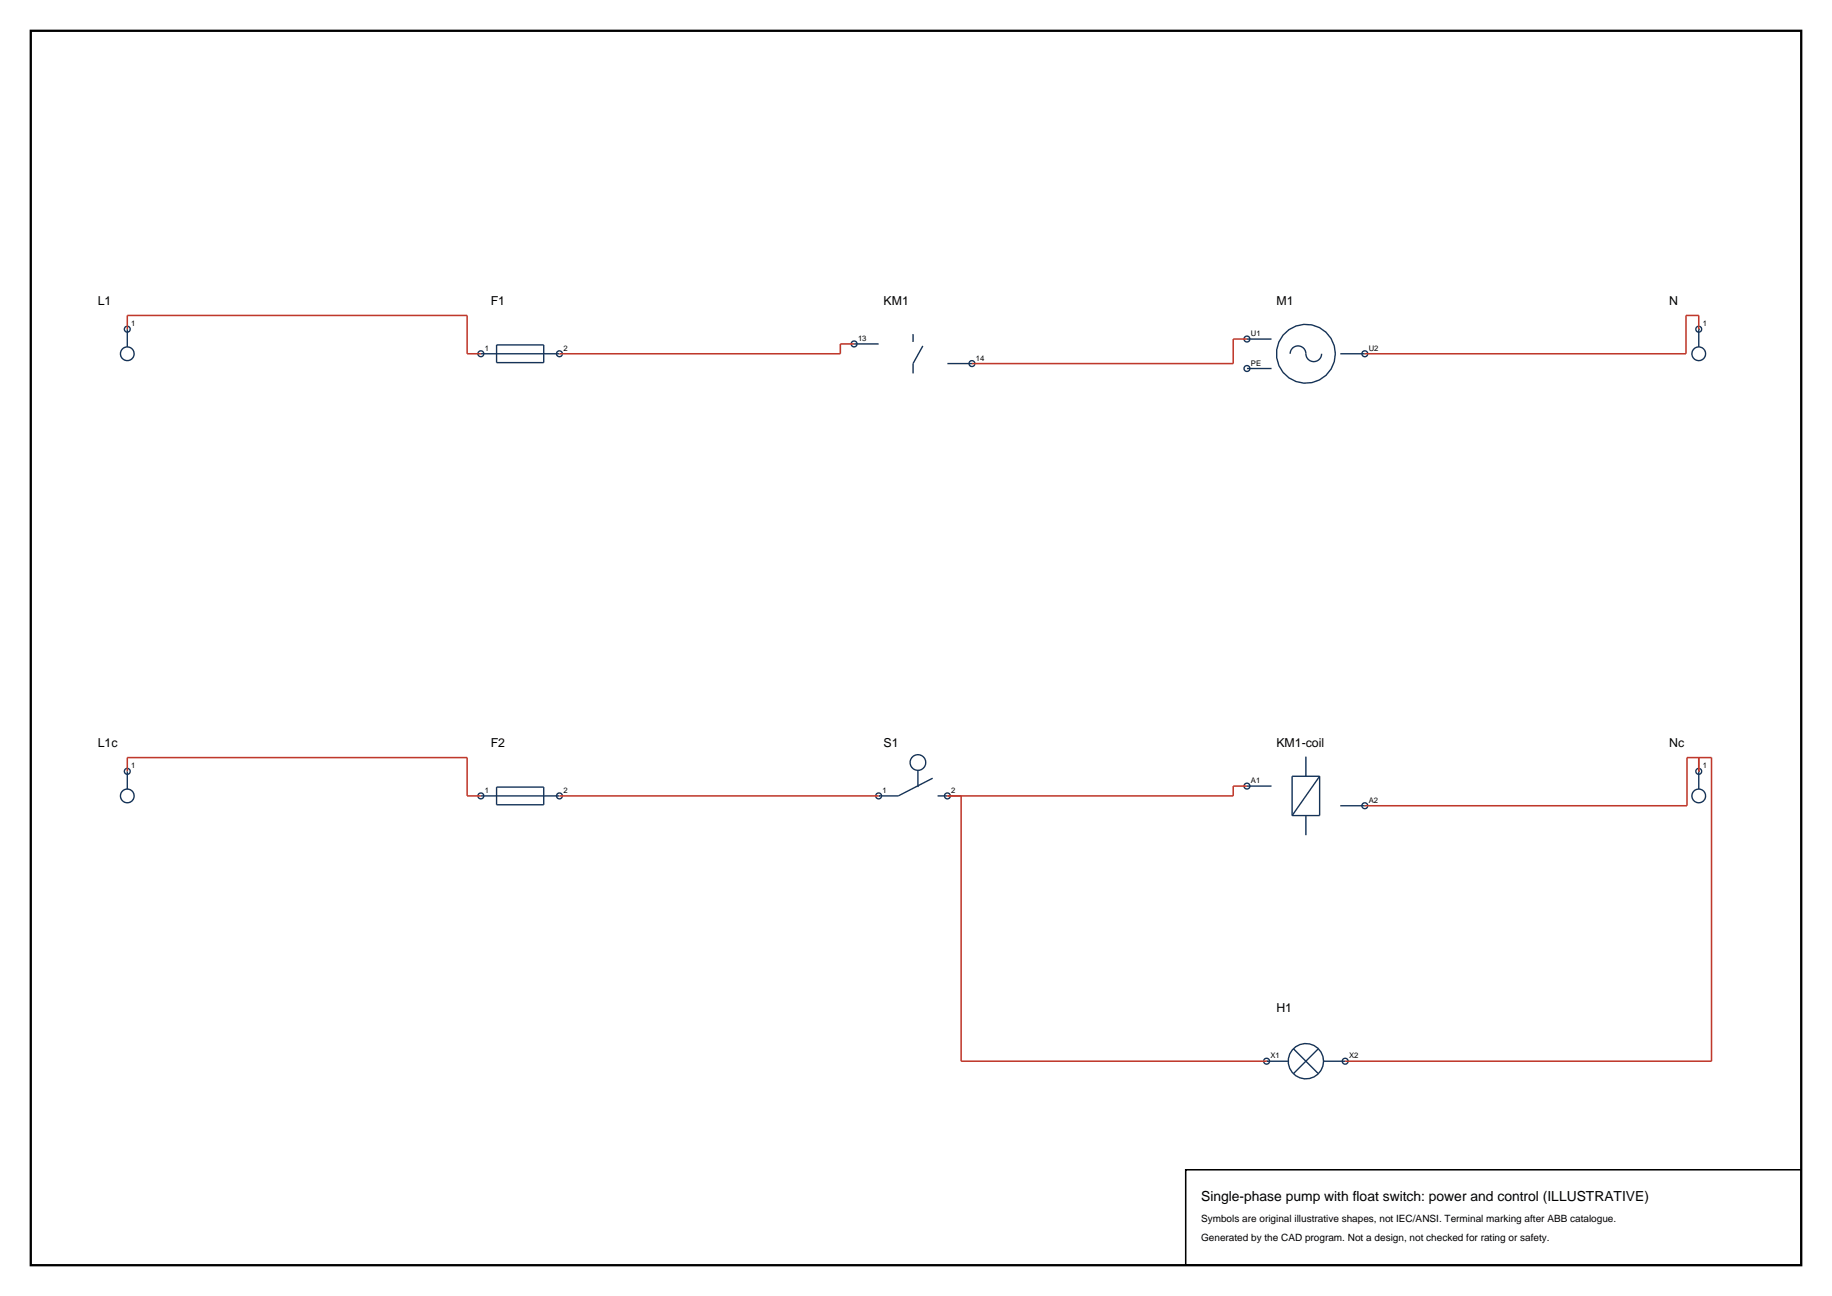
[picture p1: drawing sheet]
<svg xmlns="http://www.w3.org/2000/svg" width="420mm" height="297mm" viewBox="0 0 420 297" stroke-linecap="round" stroke-linejoin="round" font-family="sans-serif">
<path d="M7.1 7.1h405.8v282.8h-405.8z" fill="none" stroke="#000" stroke-width=".53"/>
<g fill="none" stroke="#143359" stroke-width=".32">
<path d="M29.2 75.4v4.1M29.2 75.4h.1M113.8 79h10.9v4.1h-10.9zM195.8 78.8h5.6M209.3 76.6v1.8M211.6 79.3l-2.3 4v2.3M285.9 77.7h5.6M389.5 75.4v4.1M110.2 81.1h18.1M217.2 83.3h5.6M285.9 84.5h5.6M295.8 81.1a1.82 1.82 0 0 1 1.9-1.8 1.82 1.82 0 0 1 1.7 2 1.8 1.8 0 0 0 1.9 1.6 1.8 1.8 0 0 0 1.7-1.8"/>
<path d="M307.3 81.1h5.6M29.2 176.8v4M29.2 176.8h.1M210.4 176.5v3.9M213.8 178.3l-7.9 4.1h-4.5M299.4 173.4v4.5M302.5 177.9v9h-6.3M302.5 177.9h-6.3v9M302.5 177.9l-6.3 9M389.5 176.8v4M110.2 182.4h18.1M113.8 180.4h10.9v4h-10.9z"/>
<path d="M214.9 182.4h2.3M285.9 180.1h5.6M299.4 186.9v4.5M307.3 184.7h5.6M290.4 243.2h4.9M296.5 240.3l5.7 5.8M302.2 240.3l-5.7 5.8M303.4 243.2h5"/>
<circle cx="29.2" cy="75.4" r=".68"/>
<circle cx="195.8" cy="78.8" r=".68"/>
<circle cx="285.9" cy="77.7" r=".68"/>
<circle cx="389.5" cy="75.4" r=".68"/>
<circle cx="29.2" cy="81.1" r="1.58"/>
<circle cx="110.2" cy="81.1" r=".67"/>
<circle cx="128.3" cy="81.1" r=".68"/>
<circle cx="222.8" cy="83.3" r=".68"/>
<circle cx="285.9" cy="84.4" r=".68"/>
<circle cx="299.4" cy="81.1" r="6.8"/>
<circle cx="312.9" cy="81.1" r=".68"/>
<circle cx="389.5" cy="81.1" r="1.58"/>
<circle cx="29.2" cy="176.8" r=".68"/>
<circle cx="210.4" cy="174.7" r="1.8"/>
<circle cx="389.5" cy="176.8" r=".68"/>
<circle cx="29.2" cy="182.4" r="1.58"/>
<circle cx="110.2" cy="182.4" r=".67"/>
<circle cx="128.3" cy="182.4" r=".68"/>
<circle cx="201.4" cy="182.4" r=".68"/>
<circle cx="217.2" cy="182.4" r=".68"/>
<circle cx="285.9" cy="180.1" r=".67"/>
<circle cx="312.9" cy="184.6" r=".68"/>
<circle cx="389.5" cy="182.4" r="1.58"/>
<circle cx="290.4" cy="243.2" r=".68"/>
<circle cx="299.4" cy="243.2" r="4.1"/>
<circle cx="308.4" cy="243.2" r=".68"/>
</g>
<path d="M29.2 75.4v-3.1h77.9v8.8h3.1M195.8 78.8h-3.1v2.3h-64.4M285.9 77.7h-3.2v5.6h-59.9M389.5 75.4v-3.1h-3v8.8h-73.6M29.2 176.8v-3.2h77.9v8.8h3.1M389.5 173.6v3.2M128.3 182.4h73.1M220.3 182.4v60.8h70.1M285.9 180.1h-3.2v2.3h-65.5M312.9 184.7h73.9v-11.1h5.6v69.6h-84" fill="none" stroke="#bf382b" stroke-width=".35"/>
<path d="M271.8 268.1h141.1v21.8h-141.1z" fill="none" stroke="#000" stroke-width=".35"/>
<text font-size="3.2" x="275.4" y="275.1">Single-phase pump with float switch: power and control (ILLUSTRATIVE)</text>
<g font-size="2.8">
<text x="22.4" y="69.8">L1</text>
<text x="112.5" y="69.8">F1</text>
<text x="202.6" y="69.8">KM1</text>
<text x="292.6" y="69.8">M1</text>
<text x="382.7" y="69.8">N</text>
<text x="22.4" y="171.1">L1c</text>
<text x="112.5" y="171.1">F2</text>
<text x="202.6" y="171.1">S1</text>
<text x="292.6" y="171.1">KM1-coil</text>
<text x="382.7" y="171.1">Nc</text>
<text x="292.6" y="231.9">H1</text>
</g>
<g font-size="2.3">
<text x="275.4" y="280.1">Symbols are original illustrative shapes, not IEC/ANSI. Terminal marking after ABB catalogue.</text>
<text x="275.4" y="284.3">Generated by the CAD program. Not a design, not checked for rating or safety.</text>
</g>
<g font-size="1.8">
<text x="30.1" y="74.8">1</text>
<text x="286.8" y="77">U1</text>
<text x="390.4" y="74.8">1</text>
<text x="111.1" y="80.4">1</text>
<text x="129.2" y="80.4">2</text>
<text x="196.7" y="78.1">13</text>
<text x="223.7" y="82.6">14</text>
<text x="286.8" y="83.8">PE</text>
<text x="313.8" y="80.4">U2</text>
<text x="30.1" y="176.1">1</text>
<text x="286.8" y="179.5">A1</text>
<text x="390.4" y="176.1">1</text>
<text x="111.1" y="181.7">1</text>
<text x="129.2" y="181.7">2</text>
<text x="202.3" y="181.7">1</text>
<text x="218.1" y="181.7">2</text>
<text x="313.8" y="184">A2</text>
<text x="291.3" y="242.5">X1</text>
<text x="309.3" y="242.5">X2</text>
</g>
</svg>
